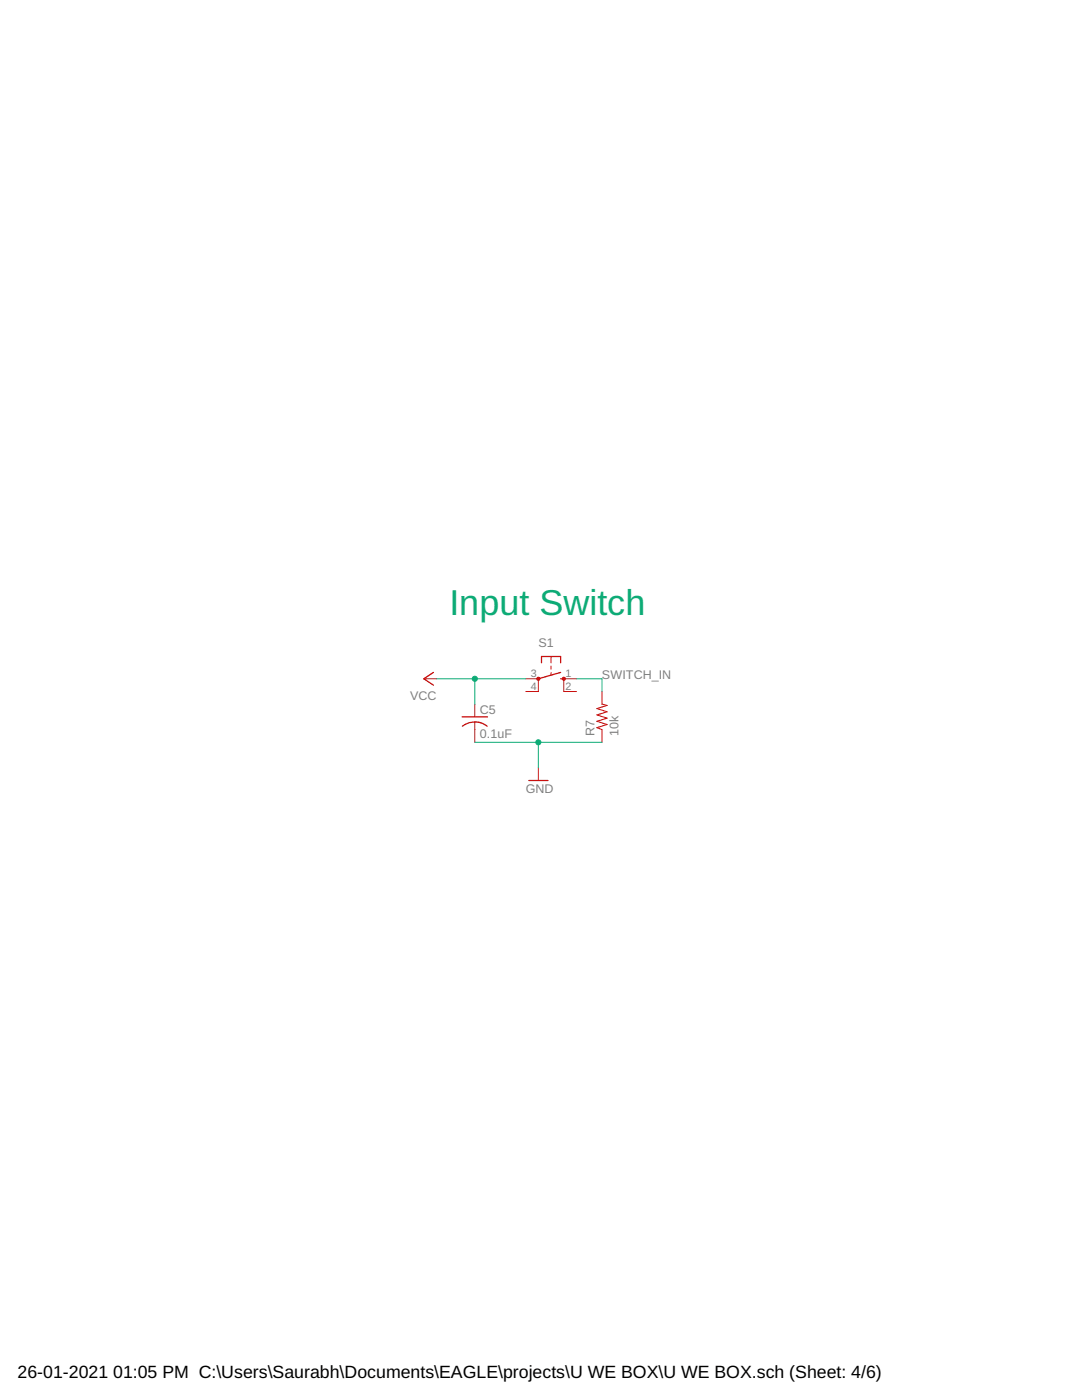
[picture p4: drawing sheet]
<svg xmlns="http://www.w3.org/2000/svg" width="216mm" height="279mm" viewBox="0 0 216 279" stroke-linecap="round" stroke-linejoin="round" font-family="sans-serif">
<path d="M86.5 134.2l-1.9 1.3 1.9 1.2M108.1 132.3v-1.3h3.8v1.3M111.9 135.5h.6M111.9 134.2l-4.5 1.3M92.2 143.1h5.1M92.3 144.9a4 4 0 0 1 4.9 0M105.5 155.8h3.8" fill="none" stroke="#c90d0c" stroke-width=".25"/>
<path d="M84.6 135.5h2.5M104.9 135.5h2.5v2.5h-2.5M110 131v1.3M110 132.9v.7M110 134.2v.6M115 135.5h-2.5v2.5h2.5M120.1 138v2.5M94.7 140.5v2.6M94.7 144.1v4M107.4 153.2v2.6M120.1 145.6v2.5" fill="none" stroke="#c90d0c" stroke-width=".2"/>
<g fill="#c90d0c" stroke="#c90d0c" stroke-width=".2">
<circle cx="107.4" cy="135.5" r=".33"/>
<circle cx="112.5" cy="135.5" r=".33"/>
</g>
<path d="M120.1 140.5l1 .3-2 .6 2 .6-2 .7 2 .6-2 .7 2 .6-2 .6 1 .4" fill="none" stroke="#c90d0c" stroke-width=".21"/>
<path d="M87.1 135.5h17.8M94.7 135.5v5M115 135.5h5.1v2.5M94.7 148.1h25.4M107.4 148.1v5.1" fill="none" stroke="#0dab76" stroke-width=".2"/>
<g fill="#0dab76" stroke="#0dab76" stroke-width=".2">
<circle cx="94.7" cy="135.5" r=".51"/>
<circle cx="107.4" cy="148.1" r=".51"/>
</g>
<text font-size="7.2" fill="#0dab76" x="89.7" y="122.8">Input Switch</text>
<g font-size="3.5">
<text x="3.5" y="274.9">26-01-2021</text>
<text x="22.6" y="274.9">01:05 PM C:\Users\Saurabh\Documents\EAGLE\projects\U WE BOX\U WE BOX.sch (Sheet: 4/6)</text>
</g>
<g font-size="2.5" fill="#808080">
<text x="107.4" y="129.1">S1</text>
<text x="120.1" y="135.5">SWITCH_IN</text>
<text x="81.9" y="139.8">VCC</text>
<text x="95.8" y="142.4">C5</text>
<text x="95.8" y="147.3">0.1uF</text>
<text x="118.6" y="146.9" transform="rotate(-90 118.6 146.9)">R7</text>
<text x="123.4" y="146.9" transform="rotate(-90 123.4 146.9)">10k</text>
<text x="104.9" y="158.3">GND</text>
</g>
<g font-size="2.1" fill="#808080">
<text x="105.9" y="135.1">3</text>
<text x="105.9" y="137.6">4</text>
<text x="112.9" y="135.1">1</text>
<text x="112.9" y="137.6">2</text>
</g>
</svg>
